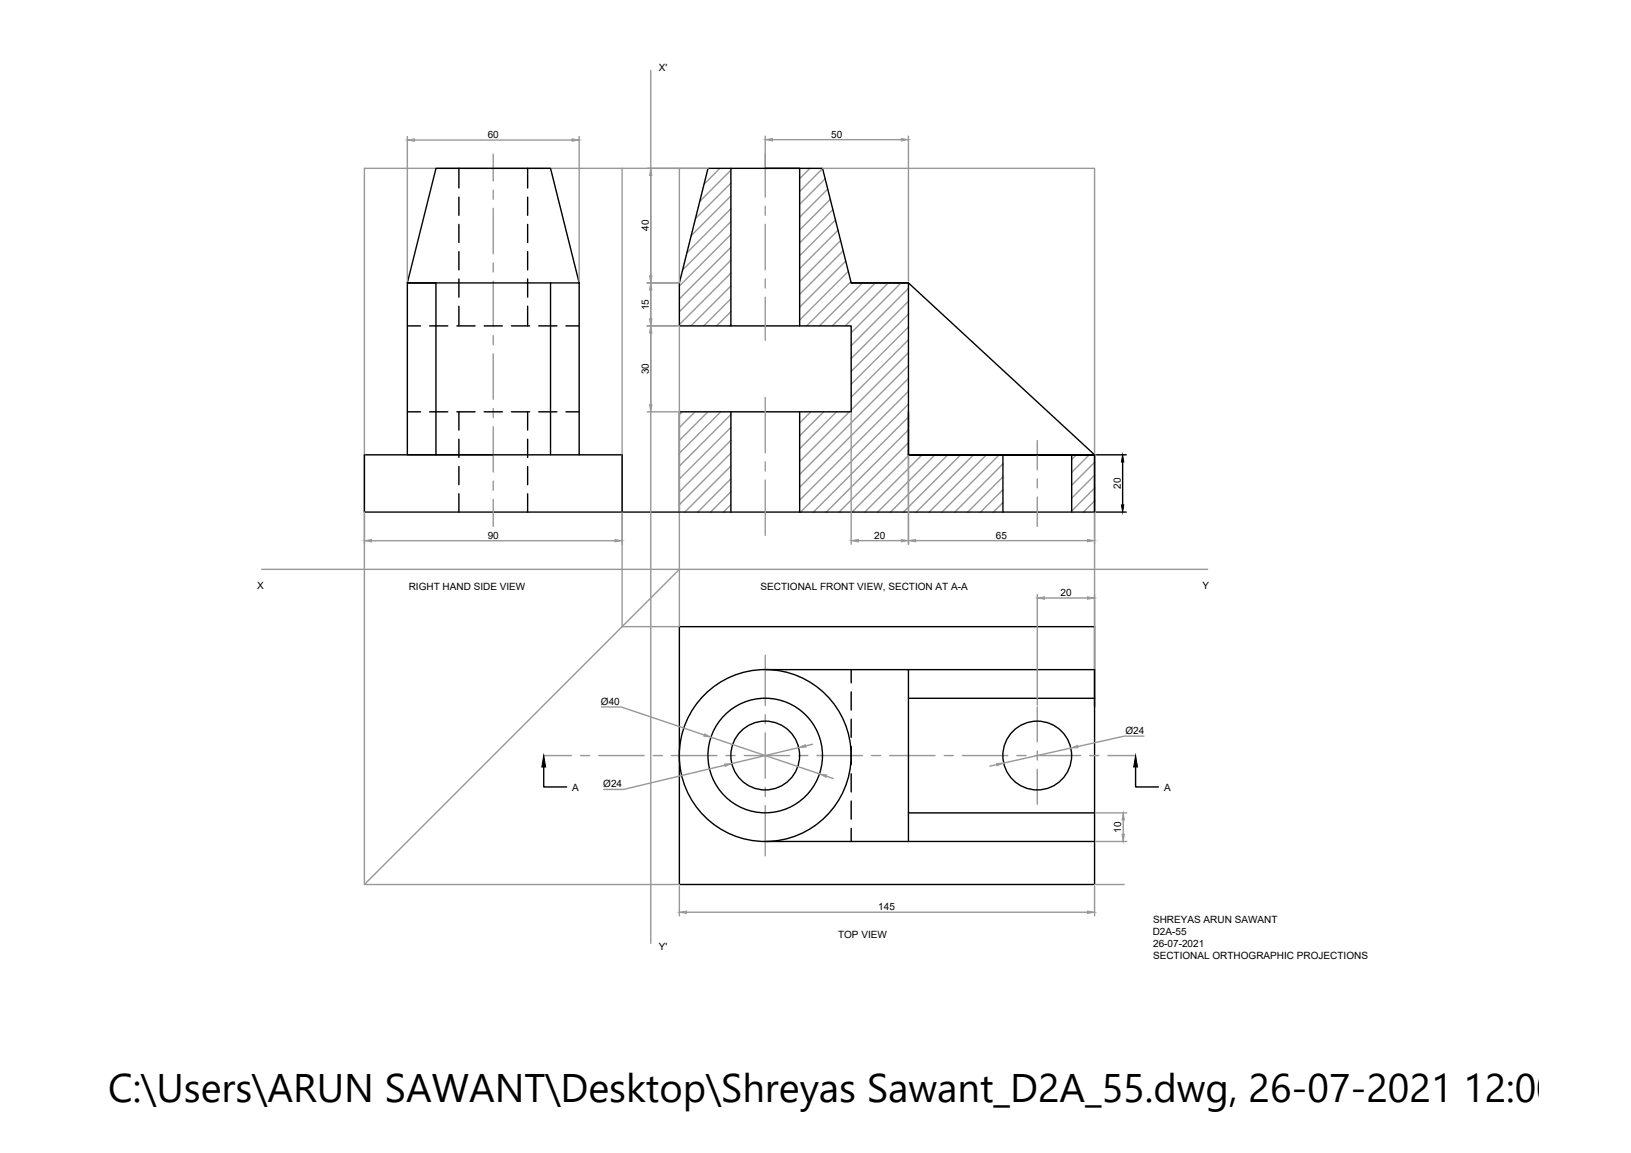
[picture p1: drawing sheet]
<svg xmlns="http://www.w3.org/2000/svg" width="297mm" height="210mm" viewBox="0 0 297 210" stroke-linecap="round" stroke-linejoin="round" font-family="sans-serif">
<!-- layer: 0 -->
<g fill="none" stroke="#989898" stroke-width=".25">
<path d="M118.5 12.8v158.9M74.2 24.8v26.4M75.5 25.5h28.7M89.8 28v5M89.8 34.6v1.7M89.8 37.9v8.3M105.5 24.8v26.4M113.3 30.6v83.5h10.4v-54.8M123.7 30.6v20.9M128.9 30.6h-62.5v130.4h57.3M131.1 30.6l-2.9 2.9M133.1 31l-5.7 5.7"/>
<path d="M133.1 33.3l-6.4 6.5M133.1 35.7l-7.2 7.2M133.1 38l-8 8M139.4 24.8v11.1M139.4 37.5v1.7M140.7 25.4h23.4M147.5 30.6l-1.9 1.9M149.8 30.6h49.5v52.2M149.8 30.7l-4.2 4.2M150.3 32.6l-4.7 4.6M150.7 34.4l-5.1 5.1M151.2 36.3l-5.6 5.6"/>
<path d="M151.7 38.2l-6.1 6M165.4 24.8v26.4M89.8 47.9v1.6M89.8 51.2v8.3M117.9 51.5h5.5M117.9 59.3h5.5M133.1 40.4l-8.8 8.7M133.1 42.7l-9.4 9.4M133.1 45l-9.4 9.4M133.1 47.4l-9.4 9.4M133.1 49.7l-9.4 9.4M133.1 52.1l-7.3 7.2"/>
<path d="M133.1 54.4l-4.9 4.9M133.1 56.7l-2.6 2.6M133.1 59.1l-.2 .2M139.4 40.8v8.3M139.4 50.8v1.6M139.4 54.1v7.8M152.2 40l-6.6 6.6M152.6 41.9l-7 7M153.1 43.8l-7.5 7.4M153.6 45.7l-8 7.9M154 47.5l-8.4 8.4M154.5 49.4l-8.9 8.9"/>
<path d="M155 51.3l-8.1 8M157.1 51.5l-7.8 7.8M159.4 51.5l-7.8 7.8M161.8 51.5l-7.9 7.8M164.1 51.5l-9.1 9.1M165.4 52.5l-10.4 10.4M165.4 54.8l-10.4 10.5M165.4 57.2l-10.4 10.4M165.4 59.5l-10.4 10.5M89.8 61.1v1.7M89.8 64.4v8.3M89.8 74.4v1.6"/>
<path d="M89.8 77.7v8.2M117.9 75h5.5M124.2 75l-.5 .5M126.6 75l-2.9 2.8M128.9 75l-5.2 5.2M131.3 75l-7.6 7.5M133.1 75.5l-9.4 9.4M133.1 77.8l-9.4 9.4M139.4 72.4v10M147.7 75l-2.1 2M150 75l-4.4 4.3M152.3 75l-6.7 6.7"/>
<path d="M154.7 75l-9.1 9M155 75.3v23.8M165.4 61.9l-10.4 10.4M165.4 64.2l-10.4 10.4M165.4 66.6l-19.8 19.8M165.4 68.9l-19.8 19.8M165.4 71.2l-19.8 19.9M165.4 73.6l-19.6 19.6M165.4 75.9l-17.3 17.3M165.4 78.3l-14.9 14.9M165.4 75.3v23.8M66.4 93.6v5.5"/>
<path d="M67.7 98.4h44.3M89.8 87.6v1.7M89.8 90.9v4.9M113.3 93.6v5.5M133.1 80.2l-9.4 9.3M133.1 82.5l-9.4 9.4M133.1 84.8l-8.4 8.4M133.1 87.2l-6 6M133.1 89.5l-3.7 3.7M133.1 91.9l-1.4 1.3M139.4 84.1v1.6M139.4 87.4v10.1"/>
<path d="M156.3 98.4h7.8M165.4 80.6l-12.6 12.6M165.6 82.8l-10.4 10.4M166.7 98.4h31.3M167.9 82.8l-10.4 10.4M170.3 82.8l-10.5 10.4M172.6 82.8l-10.4 10.4M175 82.8l-10.5 10.4M177.3 82.8l-10.4 10.4M179.6 82.8l-10.4 10.4M182 82.8l-10.4 10.4M182.7 84.5l-8.8 8.7"/>
<path d="M182.7 86.8l-6.5 6.4M182.7 89.2l-4.1 4M182.7 91.5l-1.8 1.7M188.9 80.2v5.3M188.9 87.2v1.6M188.9 90.5v5.3M196 82.8l-.8 .9M198.4 82.8l-3.2 3.2M199.3 84.2l-4.1 4.1M199.3 86.5l-4.1 4.2M199.3 88.9l-4.1 4.1M199.3 91.2l-2 2"/>
<path d="M199.3 83.1v45.3M47.6 103.6h172.3M123.7 103.6l-57.3 57.4M139.4 119.3v9.1M188.9 108.2v20.2M190.2 108.9h7.8M99 137.5h5.1M105.7 137.5h1.7M109 137.5h8.3M109.5 128.7h3.6l15.2 5.1M119 137.5h1.6M122.3 137.5h8.3"/>
<path d="M129.5 134.2l19.8 6.7M132 139.3l-18.4 4.4h-3.7M132.2 137.5h1.7M135.5 137.5h8.3M139.4 130.1v1.7M139.4 133.4v8.3M145.5 136.1l-12.2 2.9M145.5 137.5h1.6M148 135.5l-1.3 .3M148.8 137.5h8.3M158.7 137.5h1.7M162 137.5h8.3"/>
<path d="M172 137.5h1.6M175.3 137.5h8.3M181.5 139.2l-1.2 .3M185.2 137.5h1.7M188.5 137.5h8.3M188.9 128.7v6.4M188.9 136.7v1.7M195 136.2l-12.2 2.7M198.5 137.5h1.6M201.8 137.5h5M208.3 134h-3.6l-8.4 1.9M139.4 143.3v1.7"/>
<path d="M139.4 146.7v9.1M150.5 141.3l1.2 .4M188.9 140v6.4M199.7 148h5.5M199.7 153.2h5.5M204.6 149.3v2.6M123.7 161.3v5.4M125 166.1h73M199.3 161.3v5.4M199.3 161h5.4"/>
</g>
<g fill="none" stroke="#000" stroke-width=".25">
<path d="M83.6 30.6v3.6M83.6 35.9v3.3M96.1 30.6v3.6M96.1 35.9v3.3M128.9 30.6h20.9l5.2 20.9h10.4l33.9 31.3h-33.9h33.9v10.4h-75.6v-18.2h31.3v-15.7h-31.3v-7.8zM133.1 30.6v28.7M139.4 30.6h6.2v28.7M74.2 59.3h2.4M78.2 59.3h3.4M83.2 59.3h3.3M83.6 40.8v3.4M83.6 45.8v3.3"/>
<path d="M83.6 50.8v3.3M83.6 55.7v3.6M88.2 59.3h3.3M93.1 59.3h3.4M96.1 40.8v3.4M96.1 45.8v3.3M96.1 50.8v3.3M96.1 55.7v3.6M98.1 59.3h3.3M100.3 51.5v31.3M103.1 59.3h2.4M105.5 51.5l-5.2-20.9h-20.9l-5.2 20.9h5.2v31.3"/>
<path d="M155 51.5h10.4v31.3h33.9v10.4M74.2 75h2.4M78.2 75h3.4M83.2 75h3.3M83.6 75v3.3M83.6 80v3.3M88.2 75h3.3M93.1 75h3.4M96.1 75v3.3M96.1 80v3.3M98.1 75h3.3M103.1 75h2.4"/>
<path d="M133.1 75v18.2M145.6 75v18.2M83.6 84.9v3.3M83.6 89.9v3.3M89.8 82.8h-15.6v-31.3h31.3v31.3M96.1 84.9v3.3M96.1 89.9v3.3M113.3 93.2v-10.4h-46.9v10.4h57.3M182.7 82.8v10.4M195.2 82.8v10.4M199.7 82.8h5.4M199.7 93.2h5.4"/>
<path d="M204.5 84.1v7.8M123.7 114.1h75.6v46.9h-75.6zM99 139.6v3.7h4.2M139.4 121.9h59.9v6.8M155 121.9v2.4M155 126v3.3M155 130.9v3.3M155 135.9v3.3M165.4 121.9v31.3M165.4 127.1h33.9M206.8 139.6v3.7h4.2M139.4 153.2h59.9"/>
<path d="M155 140.9v3.3M155 145.8v3.3M155 150.8v2.4M165.4 148h33.9"/>
<circle cx="139.4" cy="137.5" r="15.6"/>
<circle cx="139.4" cy="137.5" r="10.4"/>
<circle cx="139.4" cy="137.5" r="6.3"/>
<circle cx="188.9" cy="137.5" r="6.3"/>
</g>
<g fill="#989898" stroke="#989898" stroke-width=".18">
<path d="M181.5 139l1.3-.1-1.2 .5z"/>
<path d="M195 136.2l1.2-.5 .1 .4z"/>
<path d="M204.6 148l.2 1.3h-.5z"/>
<path d="M204.3 151.9h.5l-.2 1.3z"/>
<path d="M165.4 98.4l1.3-.2v.4z"/>
<path d="M198 98.2l1.3 .2-1.3 .2z"/>
<path d="M155 98.4l1.3-.2v.4z"/>
<path d="M164.1 98.2l1.3 .2-1.3 .2z"/>
<path d="M74.2 25.5l1.3-.2v.4z"/>
<path d="M104.2 25.3l1.3 .2-1.3 .2z"/>
<path d="M139.4 25.4l1.3-.2v.5z"/>
<path d="M164.1 25.2l1.3 .2-1.3 .3z"/>
<path d="M123.7 166.1l1.3-.2v.4z"/>
<path d="M198 165.9l1.3 .2-1.3 .2z"/>
<path d="M66.4 98.4l1.3-.2v.5z"/>
<path d="M112 98.2l1.3 .2-1.3 .3z"/>
<path d="M145.5 136.1l1.2-.5 .1 .4z"/>
<path d="M132 139.1l1.3-.1-1.2 .5z"/>
<path d="M149.3 140.9l1.3 .2-.2 .4z"/>
<path d="M128.3 133.6l1.2 .6-1.3-.2z"/>
<path d="M118.5 51.5l.2 1.3h-.4z"/>
<path d="M118.3 58h.4l-.2 1.3z"/>
<path d="M118.3 73.7h.4l-.2 1.3z"/>
<path d="M118.5 59.3l.2 1.3h-.4z"/>
<path d="M118.3 50.2h.4l-.2 1.3z"/>
<path d="M118.5 30.6l.2 1.3h-.4z"/>
<path d="M188.9 108.9l1.3-.2v.4z"/>
<path d="M198 108.7l1.3 .2-1.3 .2z"/>
</g>
<path d="M204.5 82.8l.2 1.3h-.5zM204.2 91.9h.5l-.2 1.3zM99 137.5l.4 2.1h-.7zM206.8 137.5l.4 2.1h-.7z" fill="#000" stroke="#000" stroke-width=".18"/>
<text font-size="7.3" x="19.7" y="200.6">C:\Users\ARUN SAWANT\Desktop\Shreyas Sawant_D2A_55.dwg, 26-07-2021 12:00:48, A</text>
<g font-size="1.8">
<text x="120" y="12.9">X'</text>
<text x="88.8" y="25.1">60</text>
<text x="151.4" y="25.1">50</text>
<text x="118.2" y="42.1" transform="rotate(-90 118.2 42.1)">40</text>
<text x="118.2" y="56.5" transform="rotate(-90 118.2 56.5)">15</text>
<text x="118.2" y="68.2" transform="rotate(-90 118.2 68.2)">30</text>
<text x="204.1" y="89" transform="rotate(-90 204.1 89)">20</text>
<text x="88.8" y="98.1">90</text>
<text x="159.2" y="98.1">20</text>
<text x="181.4" y="98.1">65</text>
<text x="46.8" y="107.3">X</text>
<text x="74.4" y="107.3">RIGHT HAND SIDE VIEW</text>
<text x="138.5" y="107.3">SECTIONAL FRONT VIEW, SECTION AT A-A</text>
<text x="219" y="107.3">Y</text>
<text x="193.1" y="108.5">20</text>
<text x="109.4" y="128.3">Ø40</text>
<text x="205" y="133.6">Ø24</text>
<text x="104.2" y="143.9">A</text>
<text x="109.9" y="143.3">Ø24</text>
<text x="212" y="143.9">A</text>
<text x="204.2" y="151.7" transform="rotate(-90 204.2 151.7)">10</text>
<text x="160" y="165.7">145</text>
<text x="210" y="168">SHREYAS ARUN SAWANT</text>
<text x="120" y="173">Y'</text>
<text x="152.6" y="170.7">TOP VIEW</text>
<text x="209.9" y="170.2">D2A-55</text>
<text x="210" y="172.4">26-07-2021</text>
<text x="210" y="174.5">SECTIONAL ORTHOGRAPHIC PROJECTIONS</text>
</g>
</svg>
